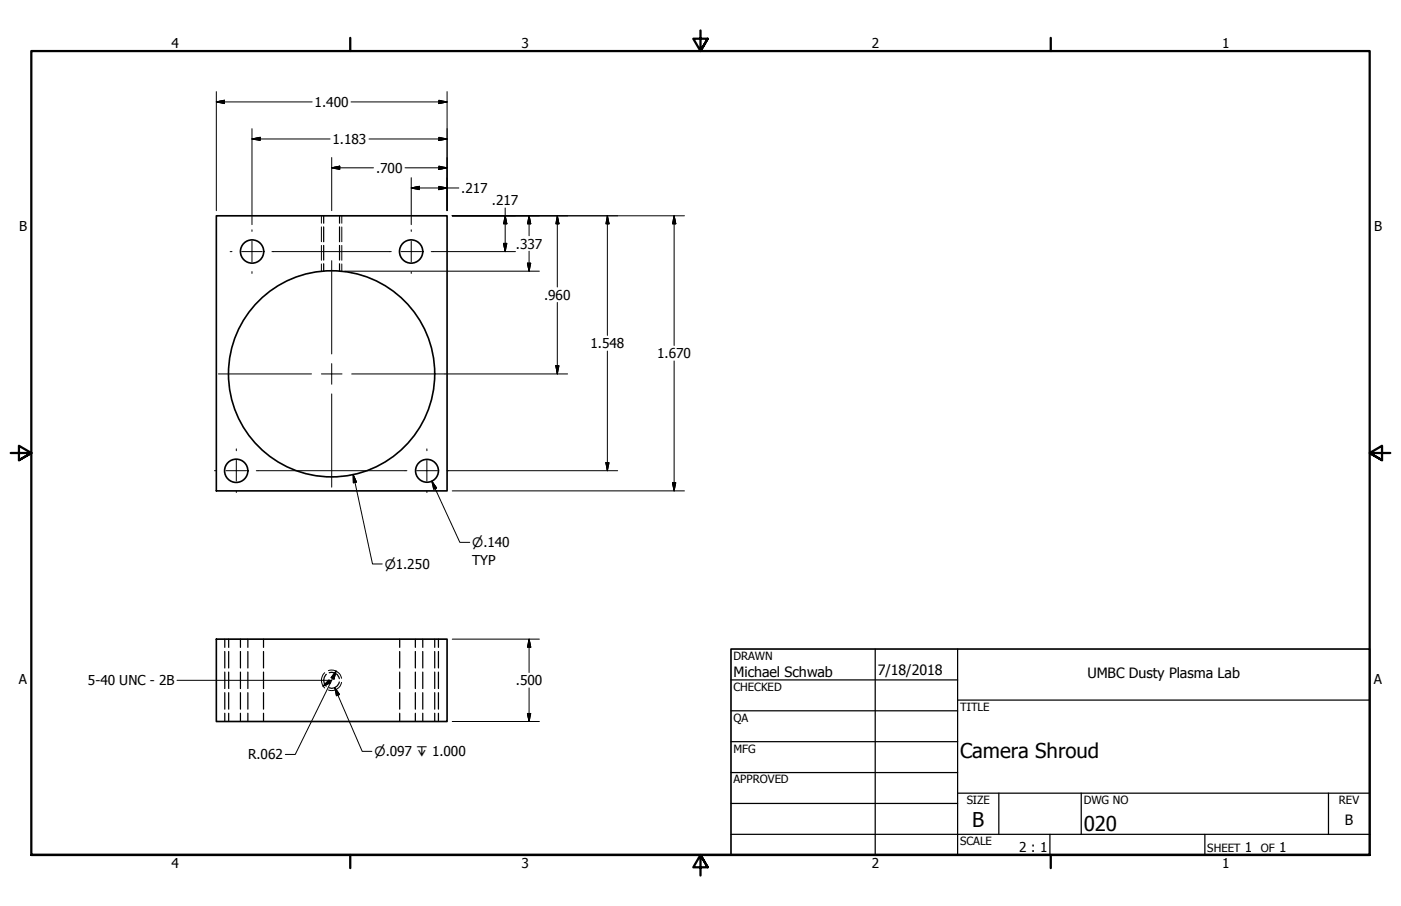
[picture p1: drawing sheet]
<svg xmlns="http://www.w3.org/2000/svg" width="432mm" height="279mm" viewBox="0 0 432 279" stroke-linecap="round" stroke-linejoin="round" font-family="sans-serif">
<!-- layer: Hidden (ANSI) -->
<g fill="none" stroke="#000" stroke-width=".38">
<path d="M99.8 66.5v2.3M99.8 70v4.5M99.8 75.7v4.5M104.6 66.5v2.3M104.6 70v4.5M104.6 75.7v4.5M99.8 81.3v2.3M104.6 81.3v2.3M69.3 197.1v2.5M70.5 197.1v2.5M74.1 197.1v2.5M76.4 197.1v2.5"/>
<path d="M81.2 197.1v2.5M123.2 197.1v2.5M128 197.1v2.5M130.3 197.1v2.5M134 197.1v2.5M135.1 197.1v2.5M69.3 200.9v5.1M69.3 207.3v5M69.3 213.6v5.1M69.3 220v2.5M70.5 200.9v5.1M70.5 207.3v5"/>
<path d="M70.5 213.6v5.1M70.5 220v2.5M74.1 200.9v5.1M74.1 207.3v5M74.1 213.6v5.1M74.1 220v2.5M76.4 200.9v5.1M76.4 207.3v5M76.4 213.6v5.1M76.4 220v2.5M81.2 200.9v5.1M81.2 207.3v5"/>
<path d="M81.2 213.6v5.1M81.2 220v2.5M100.6 208a2.4 2.4 0 0 0 0 3.6M101.5 207.5a2.42 2.42 0 0 1 3.1 1.8M104.6 210.3a2.37 2.37 0 0 1-3.1 1.8M123.2 200.9v5.1M123.2 207.3v5M123.2 213.6v5.1M123.2 220v2.5M128 200.9v5.1M128 207.3v5M128 213.6v5.1"/>
<path d="M128 220v2.5M130.3 200.9v5.1M130.3 207.3v5M130.3 213.6v5.1M130.3 220v2.5M134 200.9v5.1M134 207.3v5M134 213.6v5.1M134 220v2.5M135.1 200.9v5.1M135.1 207.3v5M135.1 213.6v5.1"/>
<path d="M135.1 220v2.5"/>
</g>
<!-- layer: Visible (ANSI) -->
<g fill="none" stroke="#000" stroke-width=".51">
<path d="M66.7 66.5h71.1v84.9h-71.1zM66.7 197.1h71.1v25.4h-71.1z"/>
<circle cx="77.7" cy="77.6" r="3.6"/>
<circle cx="126.7" cy="77.6" r="3.6"/>
<circle cx="102.2" cy="115.3" r="31.8"/>
<circle cx="72.8" cy="145.2" r="3.6"/>
<circle cx="131.6" cy="145.2" r="3.5"/>
</g>
<!-- layer: Hidden Narrow (ANSI) -->
<path d="M99.1 66.5v2.3M99.1 70v4.5M99.1 75.7v4.6M105.3 66.5v2.3M105.3 70v4.5M105.3 75.7v4.6M99.1 81.4v2.3M105.3 81.4v2.3M100.1 207.5a3.2 3.2 0 0 0 0 4.7M101.2 206.8a3.1 3.1 0 0 1 4.1 2.4M105.3 210.4a3.2 3.2 0 0 1-4.1 2.4" fill="none" stroke="#000" stroke-width=".31"/>
<!-- layer: Border (ANSI) -->
<path d="M107.9 11.7v4M215.9 9.4v6.3l-2.2-3.8h4.4l-2.2 3.8 2.2-3.8M323.8 11.7v4M3.3 139.7h6.4l-3.9-2.2v4.4l3.9-2.2-3.9 2.2M428.5 139.7h-6.4l3.9-2.2v4.4l-3.9-2.2 3.9 2.2M9.7 263.7v-248h412.4v248h-412.4h412.4M107.9 263.7v4M218.1 267.5l-2.2-3.8 2.2 3.8h-4.4l2.2-3.8v6.3M323.8 263.7v4" fill="none" stroke="#000" stroke-width=".7"/>
<!-- layer: Title (ANSI) -->
<g fill="none" stroke="#000" stroke-width=".38">
<path d="M225.3 209.7h69.8M225.3 219.2h69.8M269.7 200.2v63.5M295.1 215.9h127M295.1 200.2v63.5M225.3 228.7h69.8M225.3 238.3h69.8M225.3 257.3h196.8M225.3 247.8h69.8M295.1 244.6h127M307.8 244.6v12.7M323.6 257.3v6.4"/>
<path d="M333.2 244.6v12.7M371.3 257.3v6.4M409.4 244.6v12.7"/>
</g>
<path d="M225.3 200.2h196.8v63.5h-196.8z" fill="none" stroke="#000" stroke-width=".51"/>
<!-- layer: Dimension (ANSI) -->
<g fill="none" stroke="#000" stroke-width=".31">
<path d="M66.7 31.4l2.5-.5v1zM66.7 31.4h29.5M66.7 28.3v36.7M77.7 39.7v29.6M108.2 31.4h29.6M135.3 30.9l2.5 .5-2.5 .5zM137.8 28.3v36.7M77.7 42.9l2.5-.5v.9zM77.7 42.9h24M102.2 51.8l2.5-.6v1.1zM102.2 51.8h12.9M102.2 48.6v16.4"/>
<path d="M113.7 42.9h24.1M124.8 51.8h13M126.7 58l2.5-.5v1zM126.7 58h14.7M126.7 54.8v14.5M135.3 57.5l2.5 .5-2.5 .5zM135.3 51.2l2.5 .6-2.5 .5zM135.3 42.4l2.5 .5-2.5 .4zM84.4 77.6h35.6M133.5 77.6h25.4M139.4 66.5h71.5M155.2 75.1h1l-.5 2.5z"/>
<path d="M155.7 66.5l.5 2.5h-1zM155.7 64.1v13.5M163.1 66.5l.5 2.5h-1zM163.1 66.5v6.2M163.1 77.5v6.1M171.8 66.5l.5 2.5h-1zM171.8 66.5v22M187.2 66.5l.5 2.5h-.9zM187.2 66.5v36.9M207.8 66.5l.5 2.5h-1zM207.8 66.5v40.1M106.2 83.6h20.4"/>
<path d="M126.8 83.6h39.4M162.6 81.2h1l-.5 2.4zM171.8 93.3v22M137.2 115.3h37.7M171.3 112.8h1l-.5 2.5zM187.2 108.3v36.9M207.8 111.3v40.1M79.6 145.2h22.5M102.3 145.2h22.5M108.8 146.4l1.1 2.3-1 .2zM108.8 146.4l6 27.5h3M133.1 148.4l1.5 2.1-.9 .4z"/>
<path d="M133.1 148.4l8.6 18.9h3.1M138.3 145.2h52.1M139.4 151.4h71.5M186.8 142.7h.9l-.5 2.5zM207.3 148.8h1l-.5 2.6zM139.4 197.1h26.8M163.1 197.1l.5 2.5h-1zM163.1 197.1v10.3M103.6 206.9l-.7 2.5-.9-.4zM103.6 206.9l-12.6 25.8h-3.1M163.1 212.2v10.3M139.4 222.5h26.8"/>
<path d="M162.6 220h1l-.5 2.5z"/>
</g>
<g fill="#000" stroke="#000" stroke-width=".31">
<path d="M66.7 31.4l2.5-.5zM66.7 31.4l2.5-.5v1zM135.3 31.9l2.5-.5zM135.3 30.9l2.5 .5-2.5 .5zM77.7 42.9l2.5-.5zM77.7 42.9l2.5-.5v.9zM102.2 51.8l2.5-.6zM102.2 51.8l2.5-.6v1.1zM126.7 58l2.5-.5zM126.7 58l2.5-.5v1zM135.3 58.5l2.5-.5zM135.3 57.5l2.5 .5-2.5 .5z"/>
<path d="M135.3 52.3l2.5-.5zM135.3 51.2l2.5 .6-2.5 .5zM135.3 43.3l2.5-.4zM135.3 42.4l2.5 .5-2.5 .4zM155.2 75.1l.5 2.5zM155.2 75.1h1l-.5 2.5zM155.7 66.5l.5 2.5zM155.7 66.5l.5 2.5h-1zM163.1 66.5l.5 2.5zM163.1 66.5l.5 2.5h-1zM171.8 66.5l.5 2.5zM171.8 66.5l.5 2.5h-1z"/>
<path d="M187.2 66.5l.5 2.5zM187.2 66.5l.5 2.5h-.9zM207.8 66.5l.5 2.5zM207.8 66.5l.5 2.5h-1zM162.6 81.2l.5 2.4zM162.6 81.2h1l-.5 2.4zM171.3 112.8l.5 2.5zM171.3 112.8h1l-.5 2.5zM108.8 146.4l1.1 2.3zM108.8 146.4l1.1 2.3-1 .2zM133.1 148.4l1.5 2.1zM133.1 148.4l1.5 2.1-.9 .4z"/>
<path d="M186.8 142.7l.4 2.5zM186.8 142.7h.9l-.5 2.5zM207.3 148.8l.5 2.6zM207.3 148.8h1l-.5 2.6zM163.1 197.1l.5 2.5zM163.1 197.1l.5 2.5h-1zM103.6 206.9l-.7 2.5zM103.6 206.9l-.7 2.5-.9-.4zM162.6 220l.5 2.5zM162.6 220h1l-.5 2.5z"/>
</g>
<!-- layer: Center Mark (ANSI) -->
<g fill="none" stroke="#000" stroke-width=".31">
<path d="M70.9 77.6h.6M74.5 77.6h6.3M77.7 70.9v.5M77.7 74.4v6.4M83.8 77.6h.6M120 77.6h.6M123.6 77.6h6.3M126.7 70.9v.5M126.7 74.4v6.4M132.9 77.6h.6M77.7 83.8v.5M102.2 80.4v28.8"/>
<path d="M126.7 83.8v.5M67.3 115.3h28.7M99.1 115.3h6.3M102.2 112.1v6.4M108.4 115.3h28.8M72.8 138.4v.6M102.2 121.5v28.7M131.6 138.4v.6M66.1 145.2h.6M69.7 145.2h6.3M72.8 142v6.3M72.8 151.4v.5"/>
<path d="M79 145.2h.6M124.8 145.2h.6M128.4 145.2h6.3M131.6 142v6.3M131.6 151.4v.5M137.7 145.2h.6"/>
</g>
<!-- layer: Symbol (ANSI) -->
<path d="M54.5 209.8h47.7l-2.6 1.8M99.6 211.6l1.8-1.9 .5 .9zM103.2 212.1l1.4 2.1-.9 .4zM103.2 212.1l8.4 19.6h3" fill="none" stroke="#000" stroke-width=".31"/>
<path d="M101.4 209.7l-1.8 1.9zM99.6 211.6l1.8-1.9 .5 .9zM103.2 212.1l1.4 2.1zM103.2 212.1l1.4 2.1-.9 .4z" fill="#000" stroke="#000" stroke-width=".31"/>
<g font-size="6.3">
<text x="295.9" y="233.7">Camera Shroud</text>
<text x="299.7" y="255.1">B</text>
<text x="334" y="256.4">020</text>
</g>
<g font-size="4.4">
<text x="226.1" y="208.9">Michael Schwab</text>
<text x="270.5" y="208.2">7/18/2018</text>
<text x="335.2" y="209.2">UMBC Dusty Plasma Lab</text>
<text x="414.5" y="254.4">B</text>
</g>
<g font-size="4.2">
<text x="52.8" y="14.7">4</text>
<text x="160.8" y="14.7">3</text>
<text x="268.7" y="14.7">2</text>
<text x="376.7" y="14.7">1</text>
<text x="97" y="33">1.400</text>
<text x="102.5" y="44.4">1.183</text>
<text x="115.9" y="53.3">.700</text>
<text x="142.2" y="59.5">.217</text>
<text x="151.6" y="63.4">.217</text>
<text x="5.9" y="71.4">B</text>
<text x="423.5" y="71.4">B</text>
<text x="159" y="76.6">.337</text>
<text x="167.7" y="92.5">.960</text>
<text x="182" y="107.4">1.548</text>
<text x="202.6" y="110.5">1.670</text>
<text x="145.5" y="174.1">TYP</text>
<text x="5.8" y="211.1">A</text>
<text x="27.1" y="211.3">5-40 UNC - 2B</text>
<text x="159" y="211.3">.500</text>
<text x="423.4" y="211.1">A</text>
<text x="76.5" y="234.2">R.062</text>
<text x="314.1" y="262.9">2 : 1</text>
<text x="383.7" y="262.8">1</text>
<text x="394.2" y="262.8">1</text>
<text x="52.8" y="267.7">4</text>
<text x="160.8" y="267.7">3</text>
<text x="268.7" y="267.7">2</text>
<text x="376.7" y="267.7">1</text>
</g>
<g font-size="4">
<text x="145.5" y="168.8">⌀.140</text>
<text x="118.6" y="175.5">⌀1.250</text>
<text x="115.4" y="233.2">⌀.097 ↧ 1.000</text>
</g>
<g font-size="3.5">
<text x="226.1" y="203.5">DRAWN</text>
<text x="226.1" y="213">CHECKED</text>
<text x="295.9" y="219.2">TITLE</text>
<text x="226.1" y="222.6">QA</text>
<text x="226.1" y="232.1">MFG</text>
<text x="226.1" y="241.6">APPROVED</text>
<text x="297.9" y="248">SIZE</text>
<text x="334" y="248">DWG NO</text>
<text x="412.7" y="247.9">REV</text>
<text x="295.9" y="260.7">SCALE</text>
<text x="372.1" y="262.8">SHEET</text>
<text x="388.6" y="262.8">OF</text>
</g>
</svg>
